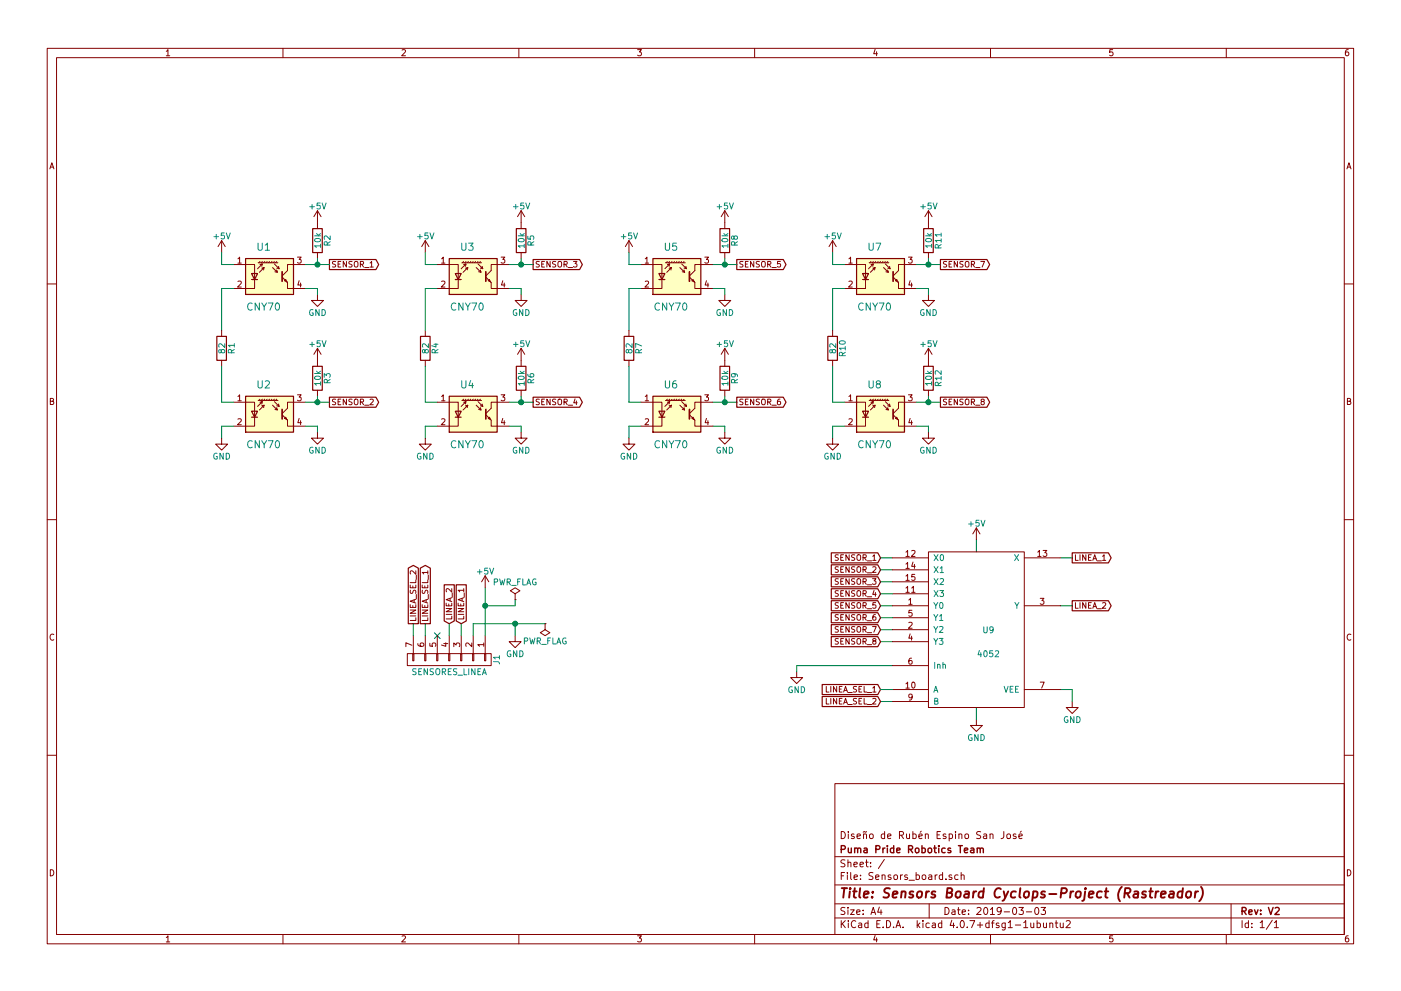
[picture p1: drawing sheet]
EESchema Schematic File Version 2
LIBS:power
LIBS:device
LIBS:transistors
LIBS:conn
LIBS:linear
LIBS:regul
LIBS:74xx
LIBS:cmos4000
LIBS:adc-dac
LIBS:memory
LIBS:xilinx
LIBS:microcontrollers
LIBS:dsp
LIBS:microchip
LIBS:analog_switches
LIBS:motorola
LIBS:texas
LIBS:intel
LIBS:audio
LIBS:interface
LIBS:digital-audio
LIBS:philips
LIBS:display
LIBS:cypress
LIBS:siliconi
LIBS:opto
LIBS:atmel
LIBS:contrib
LIBS:valves
LIBS:Sensors_board-cache
EELAYER 25 0
EELAYER END
$Descr A4 11693 8268
encoding utf-8
Sheet 1 1
Title "Sensors Board Cyclops-Project (Rastreador)"
Date "2019-03-03"
Rev "V2"
Comp "Puma Pride Robotics Team"
Comment1 "Diseño de Rubén Espino San José"
Comment2 ""
Comment3 ""
Comment4 ""
$EndDescr
$Comp
L R R1
U 1 1
P 1850 2900
F 0 "R1" V 1930 2900 50  0000 C CNN
F 1 "82" V 1850 2900 50  0000 C CNN
F 2 "Sensors_board:R_Axial_DIN0207_L6.3mm_D2.5mm_P10.16mm_Horizontal" V 1780 2900 50  0001 C CNN
F 3 "" H 1850 2900 50  0001 C CNN
	1    1850 2900
	1    0    0    -1  
$EndComp
$Comp
L R R4
U 1 1
P 3550 2900
F 0 "R4" V 3630 2900 50  0000 C CNN
F 1 "82" V 3550 2900 50  0000 C CNN
F 2 "Sensors_board:R_Axial_DIN0207_L6.3mm_D2.5mm_P10.16mm_Horizontal" V 3480 2900 50  0001 C CNN
F 3 "" H 3550 2900 50  0001 C CNN
	1    3550 2900
	1    0    0    -1  
$EndComp
$Comp
L R R7
U 1 1
P 5250 2900
F 0 "R7" V 5330 2900 50  0000 C CNN
F 1 "82" V 5250 2900 50  0000 C CNN
F 2 "Sensors_board:R_Axial_DIN0207_L6.3mm_D2.5mm_P10.16mm_Horizontal" V 5180 2900 50  0001 C CNN
F 3 "" H 5250 2900 50  0001 C CNN
	1    5250 2900
	1    0    0    -1  
$EndComp
$Comp
L R R2
U 1 1
P 2650 2000
F 0 "R2" V 2730 2000 50  0000 C CNN
F 1 "10k" V 2650 2000 50  0000 C CNN
F 2 "Sensors_board:R_Axial_DIN0207_L6.3mm_D2.5mm_P10.16mm_Horizontal" V 2580 2000 50  0001 C CNN
F 3 "" H 2650 2000 50  0001 C CNN
	1    2650 2000
	1    0    0    -1  
$EndComp
$Comp
L R R3
U 1 1
P 2650 3150
F 0 "R3" V 2730 3150 50  0000 C CNN
F 1 "10k" V 2650 3150 50  0000 C CNN
F 2 "Sensors_board:R_Axial_DIN0207_L6.3mm_D2.5mm_P10.16mm_Horizontal" V 2580 3150 50  0001 C CNN
F 3 "" H 2650 3150 50  0001 C CNN
	1    2650 3150
	1    0    0    -1  
$EndComp
$Comp
L R R5
U 1 1
P 4350 2000
F 0 "R5" V 4430 2000 50  0000 C CNN
F 1 "10k" V 4350 2000 50  0000 C CNN
F 2 "Sensors_board:R_Axial_DIN0207_L6.3mm_D2.5mm_P10.16mm_Horizontal" V 4280 2000 50  0001 C CNN
F 3 "" H 4350 2000 50  0001 C CNN
	1    4350 2000
	1    0    0    -1  
$EndComp
$Comp
L R R6
U 1 1
P 4350 3150
F 0 "R6" V 4430 3150 50  0000 C CNN
F 1 "10k" V 4350 3150 50  0000 C CNN
F 2 "Sensors_board:R_Axial_DIN0207_L6.3mm_D2.5mm_P10.16mm_Horizontal" V 4280 3150 50  0001 C CNN
F 3 "" H 4350 3150 50  0001 C CNN
	1    4350 3150
	1    0    0    -1  
$EndComp
$Comp
L R R8
U 1 1
P 6050 2000
F 0 "R8" V 6130 2000 50  0000 C CNN
F 1 "10k" V 6050 2000 50  0000 C CNN
F 2 "Sensors_board:R_Axial_DIN0207_L6.3mm_D2.5mm_P10.16mm_Horizontal" V 5980 2000 50  0001 C CNN
F 3 "" H 6050 2000 50  0001 C CNN
	1    6050 2000
	1    0    0    -1  
$EndComp
$Comp
L R R9
U 1 1
P 6050 3150
F 0 "R9" V 6130 3150 50  0000 C CNN
F 1 "10k" V 6050 3150 50  0000 C CNN
F 2 "Sensors_board:R_Axial_DIN0207_L6.3mm_D2.5mm_P10.16mm_Horizontal" V 5980 3150 50  0001 C CNN
F 3 "" H 6050 3150 50  0001 C CNN
	1    6050 3150
	1    0    0    -1  
$EndComp
$Comp
L GND #PWR01
U 1 1
P 1850 3650
F 0 "#PWR01" H 1850 3400 50  0001 C CNN
F 1 "GND" H 1850 3500 50  0000 C CNN
F 2 "" H 1850 3650 50  0001 C CNN
F 3 "" H 1850 3650 50  0001 C CNN
	1    1850 3650
	1    0    0    -1  
$EndComp
$Comp
L GND #PWR02
U 1 1
P 2650 2450
F 0 "#PWR02" H 2650 2200 50  0001 C CNN
F 1 "GND" H 2650 2300 50  0000 C CNN
F 2 "" H 2650 2450 50  0001 C CNN
F 3 "" H 2650 2450 50  0001 C CNN
	1    2650 2450
	1    0    0    -1  
$EndComp
$Comp
L GND #PWR03
U 1 1
P 3550 3650
F 0 "#PWR03" H 3550 3400 50  0001 C CNN
F 1 "GND" H 3550 3500 50  0000 C CNN
F 2 "" H 3550 3650 50  0001 C CNN
F 3 "" H 3550 3650 50  0001 C CNN
	1    3550 3650
	1    0    0    -1  
$EndComp
$Comp
L GND #PWR04
U 1 1
P 4350 2450
F 0 "#PWR04" H 4350 2200 50  0001 C CNN
F 1 "GND" H 4350 2300 50  0000 C CNN
F 2 "" H 4350 2450 50  0001 C CNN
F 3 "" H 4350 2450 50  0001 C CNN
	1    4350 2450
	1    0    0    -1  
$EndComp
$Comp
L GND #PWR05
U 1 1
P 5250 3650
F 0 "#PWR05" H 5250 3400 50  0001 C CNN
F 1 "GND" H 5250 3500 50  0000 C CNN
F 2 "" H 5250 3650 50  0001 C CNN
F 3 "" H 5250 3650 50  0001 C CNN
	1    5250 3650
	1    0    0    -1  
$EndComp
$Comp
L GND #PWR06
U 1 1
P 6050 3600
F 0 "#PWR06" H 6050 3350 50  0001 C CNN
F 1 "GND" H 6050 3450 50  0000 C CNN
F 2 "" H 6050 3600 50  0001 C CNN
F 3 "" H 6050 3600 50  0001 C CNN
	1    6050 3600
	1    0    0    -1  
$EndComp
$Comp
L +5V #PWR07
U 1 1
P 1850 2100
F 0 "#PWR07" H 1850 1950 50  0001 C CNN
F 1 "+5V" H 1850 2240 50  0000 C CNN
F 2 "" H 1850 2100 50  0001 C CNN
F 3 "" H 1850 2100 50  0001 C CNN
	1    1850 2100
	1    0    0    -1  
$EndComp
$Comp
L +5V #PWR08
U 1 1
P 2650 3000
F 0 "#PWR08" H 2650 2850 50  0001 C CNN
F 1 "+5V" H 2650 3140 50  0000 C CNN
F 2 "" H 2650 3000 50  0001 C CNN
F 3 "" H 2650 3000 50  0001 C CNN
	1    2650 3000
	1    0    0    -1  
$EndComp
$Comp
L +5V #PWR09
U 1 1
P 6050 1850
F 0 "#PWR09" H 6050 1700 50  0001 C CNN
F 1 "+5V" H 6050 1990 50  0000 C CNN
F 2 "" H 6050 1850 50  0001 C CNN
F 3 "" H 6050 1850 50  0001 C CNN
	1    6050 1850
	1    0    0    -1  
$EndComp
$Comp
L +5V #PWR010
U 1 1
P 2650 1850
F 0 "#PWR010" H 2650 1700 50  0001 C CNN
F 1 "+5V" H 2650 1990 50  0000 C CNN
F 2 "" H 2650 1850 50  0001 C CNN
F 3 "" H 2650 1850 50  0001 C CNN
	1    2650 1850
	1    0    0    -1  
$EndComp
$Comp
L +5V #PWR011
U 1 1
P 3550 2100
F 0 "#PWR011" H 3550 1950 50  0001 C CNN
F 1 "+5V" H 3550 2240 50  0000 C CNN
F 2 "" H 3550 2100 50  0001 C CNN
F 3 "" H 3550 2100 50  0001 C CNN
	1    3550 2100
	1    0    0    -1  
$EndComp
$Comp
L +5V #PWR012
U 1 1
P 4350 1850
F 0 "#PWR012" H 4350 1700 50  0001 C CNN
F 1 "+5V" H 4350 1990 50  0000 C CNN
F 2 "" H 4350 1850 50  0001 C CNN
F 3 "" H 4350 1850 50  0001 C CNN
	1    4350 1850
	1    0    0    -1  
$EndComp
$Comp
L +5V #PWR013
U 1 1
P 4350 3000
F 0 "#PWR013" H 4350 2850 50  0001 C CNN
F 1 "+5V" H 4350 3140 50  0000 C CNN
F 2 "" H 4350 3000 50  0001 C CNN
F 3 "" H 4350 3000 50  0001 C CNN
	1    4350 3000
	1    0    0    -1  
$EndComp
$Comp
L +5V #PWR014
U 1 1
P 6050 3000
F 0 "#PWR014" H 6050 2850 50  0001 C CNN
F 1 "+5V" H 6050 3140 50  0000 C CNN
F 2 "" H 6050 3000 50  0001 C CNN
F 3 "" H 6050 3000 50  0001 C CNN
	1    6050 3000
	1    0    0    -1  
$EndComp
Text GLabel 2750 2200 2    47   Output ~ 0
SENSOR_1
Text GLabel 2750 3350 2    47   Output ~ 0
SENSOR_2
$Comp
L GND #PWR015
U 1 1
P 2650 3600
F 0 "#PWR015" H 2650 3350 50  0001 C CNN
F 1 "GND" H 2650 3450 50  0000 C CNN
F 2 "" H 2650 3600 50  0001 C CNN
F 3 "" H 2650 3600 50  0001 C CNN
	1    2650 3600
	1    0    0    -1  
$EndComp
$Comp
L GND #PWR016
U 1 1
P 4350 3600
F 0 "#PWR016" H 4350 3350 50  0001 C CNN
F 1 "GND" H 4350 3450 50  0000 C CNN
F 2 "" H 4350 3600 50  0001 C CNN
F 3 "" H 4350 3600 50  0001 C CNN
	1    4350 3600
	1    0    0    -1  
$EndComp
Text GLabel 4450 2200 2    47   Output ~ 0
SENSOR_3
Text GLabel 4450 3350 2    47   Output ~ 0
SENSOR_4
$Comp
L +5V #PWR017
U 1 1
P 5250 2100
F 0 "#PWR017" H 5250 1950 50  0001 C CNN
F 1 "+5V" H 5250 2240 50  0000 C CNN
F 2 "" H 5250 2100 50  0001 C CNN
F 3 "" H 5250 2100 50  0001 C CNN
	1    5250 2100
	1    0    0    -1  
$EndComp
Text GLabel 6150 2200 2    47   Output ~ 0
SENSOR_5
Text GLabel 6150 3350 2    47   Output ~ 0
SENSOR_6
$Comp
L CONN_01X07 J1
U 1 1
P 3750 5500
F 0 "J1" H 3750 5900 50  0000 C CNN
F 1 "SENSORES_LINEA" V 3850 5500 50  0000 C CNN
F 2 "Sensors_board:PinHeader_1x07_P2.54mm_Horizontal" H 3750 5500 50  0001 C CNN
F 3 "" H 3750 5500 50  0001 C CNN
	1    3750 5500
	0    1    1    0   
$EndComp
$Comp
L GND #PWR018
U 1 1
P 4300 5300
F 0 "#PWR018" H 4300 5050 50  0001 C CNN
F 1 "GND" H 4300 5150 50  0000 C CNN
F 2 "" H 4300 5300 50  0001 C CNN
F 3 "" H 4300 5300 50  0001 C CNN
	1    4300 5300
	-1   0    0    -1  
$EndComp
$Comp
L +5V #PWR019
U 1 1
P 4050 4900
F 0 "#PWR019" H 4050 4750 50  0001 C CNN
F 1 "+5V" H 4050 5040 50  0000 C CNN
F 2 "" H 4050 4900 50  0001 C CNN
F 3 "" H 4050 4900 50  0001 C CNN
	1    4050 4900
	-1   0    0    -1  
$EndComp
Text GLabel 3850 5200 1    47   Input ~ 0
LINEA_1
Text GLabel 3750 5200 1    47   Input ~ 0
LINEA_2
Text GLabel 3450 5200 1    47   Output ~ 0
LINEA_SEL_2
Text GLabel 3550 5200 1    47   Output ~ 0
LINEA_SEL_1
Text GLabel 7350 5750 0    47   Input ~ 0
LINEA_SEL_1
Text GLabel 7350 4650 0    47   Input ~ 0
SENSOR_1
Text GLabel 7350 4750 0    47   Input ~ 0
SENSOR_2
Text GLabel 7350 4850 0    47   Input ~ 0
SENSOR_3
Text GLabel 7350 4950 0    47   Input ~ 0
SENSOR_4
Text GLabel 7350 5050 0    47   Input ~ 0
SENSOR_5
Text GLabel 7350 5150 0    47   Input ~ 0
SENSOR_6
Text GLabel 8950 4650 2    47   Output ~ 0
LINEA_1
Text GLabel 8950 5050 2    47   Output ~ 0
LINEA_2
$Comp
L +5V #PWR020
U 1 1
P 8150 4500
F 0 "#PWR020" H 8150 4350 50  0001 C CNN
F 1 "+5V" H 8150 4640 50  0000 C CNN
F 2 "" H 8150 4500 50  0001 C CNN
F 3 "" H 8150 4500 50  0001 C CNN
	1    8150 4500
	1    0    0    -1  
$EndComp
$Comp
L GND #PWR021
U 1 1
P 8150 6000
F 0 "#PWR021" H 8150 5750 50  0001 C CNN
F 1 "GND" H 8150 5850 50  0000 C CNN
F 2 "" H 8150 6000 50  0001 C CNN
F 3 "" H 8150 6000 50  0001 C CNN
	1    8150 6000
	1    0    0    -1  
$EndComp
$Comp
L GND #PWR022
U 1 1
P 6650 5600
F 0 "#PWR022" H 6650 5350 50  0001 C CNN
F 1 "GND" H 6650 5450 50  0000 C CNN
F 2 "" H 6650 5600 50  0001 C CNN
F 3 "" H 6650 5600 50  0001 C CNN
	1    6650 5600
	1    0    0    -1  
$EndComp
$Comp
L GND #PWR023
U 1 1
P 8950 5850
F 0 "#PWR023" H 8950 5600 50  0001 C CNN
F 1 "GND" H 8950 5700 50  0000 C CNN
F 2 "" H 8950 5850 50  0001 C CNN
F 3 "" H 8950 5850 50  0001 C CNN
	1    8950 5850
	1    0    0    -1  
$EndComp
$Comp
L GND #PWR024
U 1 1
P 6050 2450
F 0 "#PWR024" H 6050 2200 50  0001 C CNN
F 1 "GND" H 6050 2300 50  0000 C CNN
F 2 "" H 6050 2450 50  0001 C CNN
F 3 "" H 6050 2450 50  0001 C CNN
	1    6050 2450
	1    0    0    -1  
$EndComp
NoConn ~ 3650 5300
$Comp
L PWR_FLAG #FLG025
U 1 1
P 4300 5000
F 0 "#FLG025" H 4300 5075 50  0001 C CNN
F 1 "PWR_FLAG" H 4300 5150 50  0000 C CNN
F 2 "" H 4300 5000 50  0001 C CNN
F 3 "" H 4300 5000 50  0001 C CNN
	1    4300 5000
	-1   0    0    -1  
$EndComp
$Comp
L CNY70 U1
U 1 1
P 2250 2300
F 0 "U1" H 2200 2550 60  0000 C CNN
F 1 "CNY70" H 2200 2050 60  0000 C CNN
F 2 "Sensors_board:Vishay_CNY70" H 2250 2300 60  0001 C CNN
F 3 "" H 2250 2300 60  0001 C CNN
	1    2250 2300
	1    0    0    -1  
$EndComp
$Comp
L CNY70 U2
U 1 1
P 2250 3450
F 0 "U2" H 2200 3700 60  0000 C CNN
F 1 "CNY70" H 2200 3200 60  0000 C CNN
F 2 "Sensors_board:Vishay_CNY70" H 2250 3450 60  0001 C CNN
F 3 "" H 2250 3450 60  0001 C CNN
	1    2250 3450
	1    0    0    -1  
$EndComp
$Comp
L CNY70 U3
U 1 1
P 3950 2300
F 0 "U3" H 3900 2550 60  0000 C CNN
F 1 "CNY70" H 3900 2050 60  0000 C CNN
F 2 "Sensors_board:Vishay_CNY70" H 3950 2300 60  0001 C CNN
F 3 "" H 3950 2300 60  0001 C CNN
	1    3950 2300
	1    0    0    -1  
$EndComp
$Comp
L CNY70 U4
U 1 1
P 3950 3450
F 0 "U4" H 3900 3700 60  0000 C CNN
F 1 "CNY70" H 3900 3200 60  0000 C CNN
F 2 "Sensors_board:Vishay_CNY70" H 3950 3450 60  0001 C CNN
F 3 "" H 3950 3450 60  0001 C CNN
	1    3950 3450
	1    0    0    -1  
$EndComp
$Comp
L CNY70 U5
U 1 1
P 5650 2300
F 0 "U5" H 5600 2550 60  0000 C CNN
F 1 "CNY70" H 5600 2050 60  0000 C CNN
F 2 "Sensors_board:Vishay_CNY70" H 5650 2300 60  0001 C CNN
F 3 "" H 5650 2300 60  0001 C CNN
	1    5650 2300
	1    0    0    -1  
$EndComp
$Comp
L CNY70 U6
U 1 1
P 5650 3450
F 0 "U6" H 5600 3700 60  0000 C CNN
F 1 "CNY70" H 5600 3200 60  0000 C CNN
F 2 "Sensors_board:Vishay_CNY70" H 5650 3450 60  0001 C CNN
F 3 "" H 5650 3450 60  0001 C CNN
	1    5650 3450
	1    0    0    -1  
$EndComp
$Comp
L PWR_FLAG #FLG026
U 1 1
P 4550 5200
F 0 "#FLG026" H 4550 5275 50  0001 C CNN
F 1 "PWR_FLAG" H 4550 5350 50  0000 C CNN
F 2 "" H 4550 5200 50  0001 C CNN
F 3 "" H 4550 5200 50  0001 C CNN
	1    4550 5200
	1    0    0    1   
$EndComp
Wire Wire Line
	1850 2100 1850 2200
Wire Wire Line
	1850 2200 1950 2200
Wire Wire Line
	1950 2400 1850 2400
Wire Wire Line
	1850 2400 1850 2750
Wire Wire Line
	1850 3050 1850 3350
Wire Wire Line
	1850 3350 1950 3350
Wire Wire Line
	1950 3550 1850 3550
Wire Wire Line
	1850 3550 1850 3650
Wire Wire Line
	2650 3300 2650 3350
Wire Wire Line
	2550 3350 2750 3350
Wire Wire Line
	2550 2400 2650 2400
Wire Wire Line
	2650 2400 2650 2450
Wire Wire Line
	2550 2200 2750 2200
Wire Wire Line
	2650 2200 2650 2150
Connection ~ 2650 2200
Connection ~ 2650 3350
Wire Wire Line
	2550 3550 2650 3550
Wire Wire Line
	2650 3550 2650 3600
Wire Wire Line
	3650 2200 3550 2200
Wire Wire Line
	3550 2200 3550 2100
Wire Wire Line
	3550 2750 3550 2400
Wire Wire Line
	3550 2400 3650 2400
Wire Wire Line
	3550 3050 3550 3350
Wire Wire Line
	3550 3350 3650 3350
Wire Wire Line
	3650 3550 3550 3550
Wire Wire Line
	3550 3550 3550 3650
Wire Wire Line
	4250 3350 4450 3350
Wire Wire Line
	4350 3350 4350 3300
Connection ~ 4350 3350
Wire Wire Line
	4250 2200 4450 2200
Wire Wire Line
	4350 2200 4350 2150
Connection ~ 4350 2200
Wire Wire Line
	4250 2400 4350 2400
Wire Wire Line
	4350 2400 4350 2450
Wire Wire Line
	4250 3550 4350 3550
Wire Wire Line
	4350 3550 4350 3600
Wire Wire Line
	5350 2400 5250 2400
Wire Wire Line
	5250 2400 5250 2750
Wire Wire Line
	5350 2200 5250 2200
Wire Wire Line
	5250 2200 5250 2100
Wire Wire Line
	5350 3350 5250 3350
Wire Wire Line
	5250 3350 5250 3050
Wire Wire Line
	5350 3550 5250 3550
Wire Wire Line
	5250 3550 5250 3650
Wire Wire Line
	5950 2200 6150 2200
Wire Wire Line
	6050 2200 6050 2150
Connection ~ 6050 2200
Wire Wire Line
	5950 3350 6150 3350
Wire Wire Line
	6050 3350 6050 3300
Connection ~ 6050 3350
Wire Wire Line
	5950 3550 6050 3550
Wire Wire Line
	6050 3550 6050 3600
Wire Wire Line
	3950 5200 3950 5300
Wire Wire Line
	4300 5200 4300 5300
Wire Wire Line
	4050 4900 4050 5300
Wire Wire Line
	3850 5300 3850 5200
Wire Wire Line
	3750 5200 3750 5300
Wire Wire Line
	3550 5200 3550 5300
Wire Wire Line
	8850 4650 8950 4650
Wire Wire Line
	7350 4650 7450 4650
Wire Wire Line
	7450 4750 7350 4750
Wire Wire Line
	7350 4850 7450 4850
Wire Wire Line
	7450 5050 7350 5050
Wire Wire Line
	7350 5250 7450 5250
Wire Wire Line
	7450 5350 7350 5350
Wire Wire Line
	7350 5850 7450 5850
Wire Wire Line
	8850 5050 8950 5050
Wire Wire Line
	8150 4600 8150 4500
Wire Wire Line
	8150 5900 8150 6000
Wire Wire Line
	7450 5550 6650 5550
Wire Wire Line
	6650 5550 6650 5600
Wire Wire Line
	8850 5750 8950 5750
Wire Wire Line
	8950 5750 8950 5850
Wire Wire Line
	5950 2400 6050 2400
Wire Wire Line
	6050 2400 6050 2450
Wire Wire Line
	4300 5000 4300 5050
Wire Wire Line
	4300 5050 4050 5050
Connection ~ 4050 5050
Connection ~ 4300 5200
Wire Wire Line
	3950 5200 4550 5200
Wire Wire Line
	3450 5300 3450 5200
$Comp
L R R10
U 1 1
P 6950 2900
F 0 "R10" V 7030 2900 50  0000 C CNN
F 1 "82" V 6950 2900 50  0000 C CNN
F 2 "Sensors_board:R_Axial_DIN0207_L6.3mm_D2.5mm_P10.16mm_Horizontal" V 6880 2900 50  0001 C CNN
F 3 "" H 6950 2900 50  0001 C CNN
	1    6950 2900
	1    0    0    -1  
$EndComp
$Comp
L R R11
U 1 1
P 7750 2000
F 0 "R11" V 7830 2000 50  0000 C CNN
F 1 "10k" V 7750 2000 50  0000 C CNN
F 2 "Sensors_board:R_Axial_DIN0207_L6.3mm_D2.5mm_P10.16mm_Horizontal" V 7680 2000 50  0001 C CNN
F 3 "" H 7750 2000 50  0001 C CNN
	1    7750 2000
	1    0    0    -1  
$EndComp
$Comp
L R R12
U 1 1
P 7750 3150
F 0 "R12" V 7830 3150 50  0000 C CNN
F 1 "10k" V 7750 3150 50  0000 C CNN
F 2 "Sensors_board:R_Axial_DIN0207_L6.3mm_D2.5mm_P10.16mm_Horizontal" V 7680 3150 50  0001 C CNN
F 3 "" H 7750 3150 50  0001 C CNN
	1    7750 3150
	1    0    0    -1  
$EndComp
$Comp
L GND #PWR027
U 1 1
P 6950 3650
F 0 "#PWR027" H 6950 3400 50  0001 C CNN
F 1 "GND" H 6950 3500 50  0000 C CNN
F 2 "" H 6950 3650 50  0001 C CNN
F 3 "" H 6950 3650 50  0001 C CNN
	1    6950 3650
	1    0    0    -1  
$EndComp
$Comp
L GND #PWR028
U 1 1
P 7750 3600
F 0 "#PWR028" H 7750 3350 50  0001 C CNN
F 1 "GND" H 7750 3450 50  0000 C CNN
F 2 "" H 7750 3600 50  0001 C CNN
F 3 "" H 7750 3600 50  0001 C CNN
	1    7750 3600
	1    0    0    -1  
$EndComp
$Comp
L +5V #PWR029
U 1 1
P 7750 1850
F 0 "#PWR029" H 7750 1700 50  0001 C CNN
F 1 "+5V" H 7750 1990 50  0000 C CNN
F 2 "" H 7750 1850 50  0001 C CNN
F 3 "" H 7750 1850 50  0001 C CNN
	1    7750 1850
	1    0    0    -1  
$EndComp
$Comp
L +5V #PWR030
U 1 1
P 7750 3000
F 0 "#PWR030" H 7750 2850 50  0001 C CNN
F 1 "+5V" H 7750 3140 50  0000 C CNN
F 2 "" H 7750 3000 50  0001 C CNN
F 3 "" H 7750 3000 50  0001 C CNN
	1    7750 3000
	1    0    0    -1  
$EndComp
$Comp
L +5V #PWR031
U 1 1
P 6950 2100
F 0 "#PWR031" H 6950 1950 50  0001 C CNN
F 1 "+5V" H 6950 2240 50  0000 C CNN
F 2 "" H 6950 2100 50  0001 C CNN
F 3 "" H 6950 2100 50  0001 C CNN
	1    6950 2100
	1    0    0    -1  
$EndComp
Text GLabel 7850 2200 2    47   Output ~ 0
SENSOR_7
Text GLabel 7850 3350 2    47   Output ~ 0
SENSOR_8
$Comp
L GND #PWR032
U 1 1
P 7750 2450
F 0 "#PWR032" H 7750 2200 50  0001 C CNN
F 1 "GND" H 7750 2300 50  0000 C CNN
F 2 "" H 7750 2450 50  0001 C CNN
F 3 "" H 7750 2450 50  0001 C CNN
	1    7750 2450
	1    0    0    -1  
$EndComp
$Comp
L CNY70 U7
U 1 1
P 7350 2300
F 0 "U7" H 7300 2550 60  0000 C CNN
F 1 "CNY70" H 7300 2050 60  0000 C CNN
F 2 "Sensors_board:Vishay_CNY70" H 7350 2300 60  0001 C CNN
F 3 "" H 7350 2300 60  0001 C CNN
	1    7350 2300
	1    0    0    -1  
$EndComp
$Comp
L CNY70 U8
U 1 1
P 7350 3450
F 0 "U8" H 7300 3700 60  0000 C CNN
F 1 "CNY70" H 7300 3200 60  0000 C CNN
F 2 "Sensors_board:Vishay_CNY70" H 7350 3450 60  0001 C CNN
F 3 "" H 7350 3450 60  0001 C CNN
	1    7350 3450
	1    0    0    -1  
$EndComp
Wire Wire Line
	7050 2400 6950 2400
Wire Wire Line
	6950 2400 6950 2750
Wire Wire Line
	7050 2200 6950 2200
Wire Wire Line
	6950 2200 6950 2100
Wire Wire Line
	7050 3350 6950 3350
Wire Wire Line
	6950 3350 6950 3050
Wire Wire Line
	7050 3550 6950 3550
Wire Wire Line
	6950 3550 6950 3650
Wire Wire Line
	7650 2200 7850 2200
Wire Wire Line
	7750 2200 7750 2150
Connection ~ 7750 2200
Wire Wire Line
	7650 3350 7850 3350
Wire Wire Line
	7750 3350 7750 3300
Connection ~ 7750 3350
Wire Wire Line
	7650 3550 7750 3550
Wire Wire Line
	7750 3550 7750 3600
Wire Wire Line
	7650 2400 7750 2400
Wire Wire Line
	7750 2400 7750 2450
$Comp
L 4052 U9
U 1 1
P 8150 5250
F 0 "U9" H 8250 5250 50  0000 C CNN
F 1 "4052" H 8250 5050 50  0000 C CNN
F 2 "Package_DIP:DIP-16_W7.62mm_LongPads" H 8150 5250 60  0001 C CNN
F 3 "" H 8150 5250 60  0001 C CNN
	1    8150 5250
	1    0    0    -1  
$EndComp
Wire Wire Line
	7350 5750 7450 5750
Text GLabel 7350 5850 0    47   Input ~ 0
LINEA_SEL_2
Wire Wire Line
	7350 4950 7450 4950
Wire Wire Line
	7450 5150 7350 5150
Text GLabel 7350 5250 0    47   Input ~ 0
SENSOR_7
Text GLabel 7350 5350 0    47   Input ~ 0
SENSOR_8
$EndSCHEMATC
